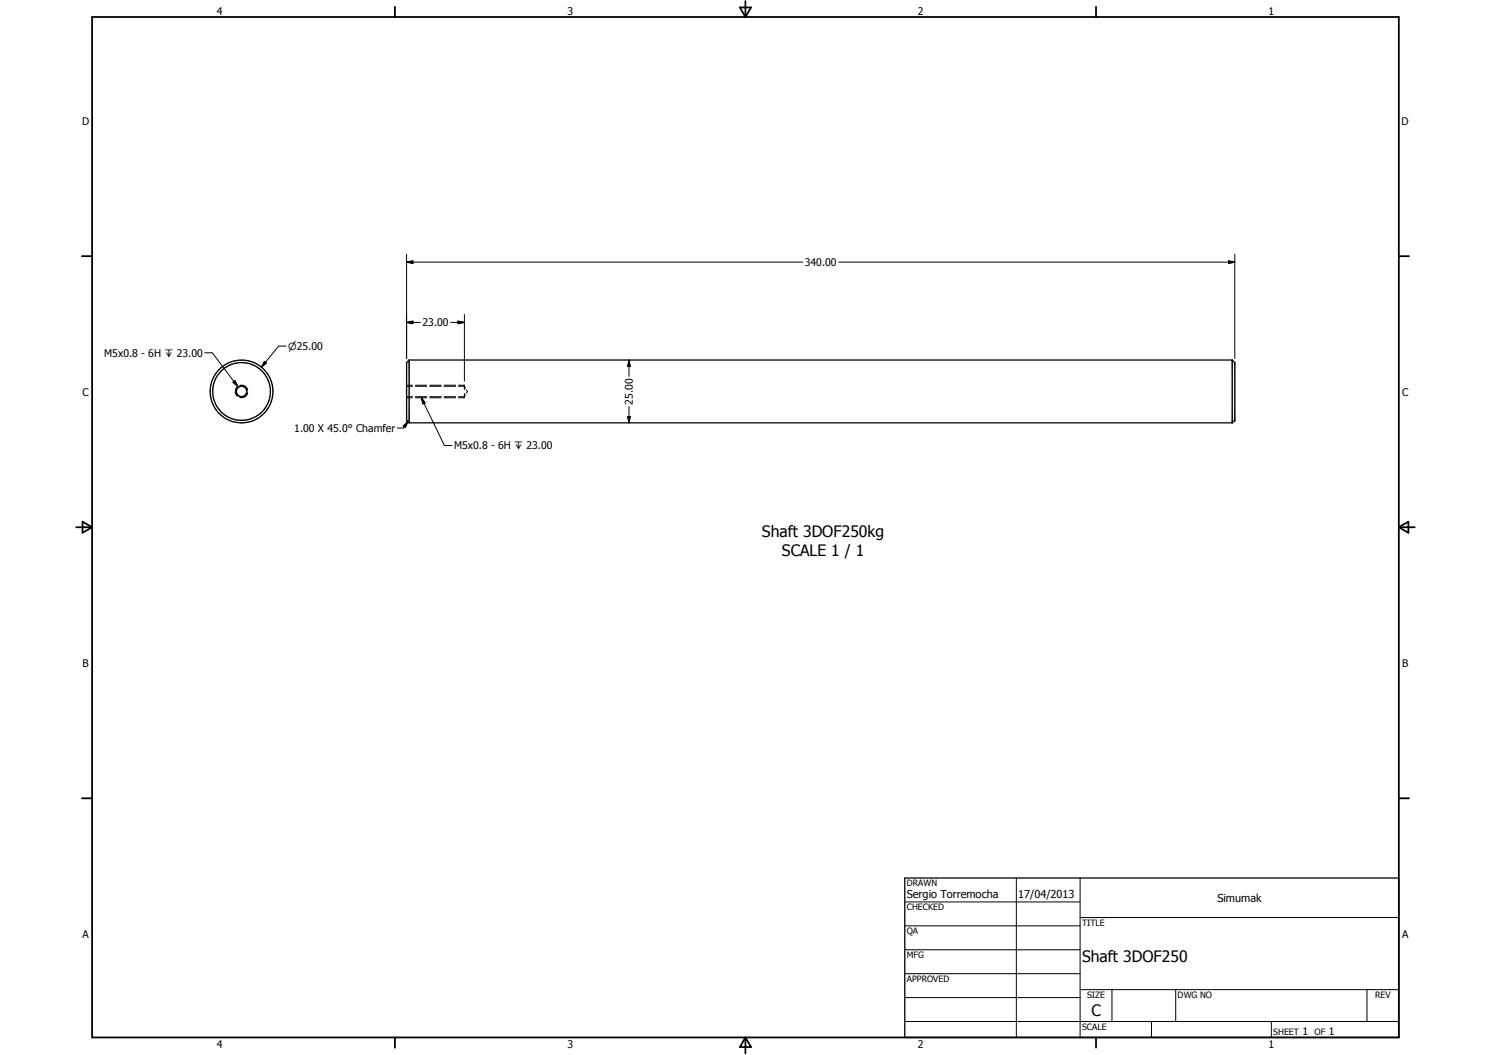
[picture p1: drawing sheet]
<svg xmlns="http://www.w3.org/2000/svg" width="594mm" height="420mm" viewBox="0 0 594 420" stroke-linecap="round" stroke-linejoin="round" font-family="sans-serif">
<g fill="none" stroke="#000" stroke-width=".51">
<path d="M163 143.4v25M163 143.4l-1 1v23l1 1M163 143.4h328M491 143.4v25M491 143.4l1 1v23l-1 1M163 168.4h328M360.5 349.7h196.9v63.5h-196.9z"/>
<circle cx="96.2" cy="155.9" r="12.5"/>
<circle cx="96.3" cy="155.9" r="11.5"/>
<circle cx="96.3" cy="155.9" r="2.06"/>
</g>
<g fill="#000">
<circle cx="185" cy="153.4" r=".18"/>
<circle cx="162" cy="167.4" r=".25"/>
<circle cx="492" cy="167.4" r=".25"/>
</g>
<g fill="none" stroke="#000" stroke-width=".4">
<path d="M162 104.4l2.5-.5v1zM162 104.4h157.9M162 101.2v41.6M334.2 104.4h157.8M489.5 103.9l2.5 .5-2.5 .5zM492 101.2v41.6M114 137.8h-3l-6.8 8.4M162 128.4l2.5-.5v1zM162 128.4h5.5M179.5 128.4h5.5M182.5 127.9l2.5 .5-2.5 .5zM185 125.2v26.6"/>
<path d="M81.6 140.5h3l10.1 13.4M92.8 152.2l.8-.6 1.1 2.3zM94.6 154.1a2.38 2.38 0 0 0 0 3.6M95.5 153.5a2.42 2.42 0 0 1 3.2 1.9M98.7 156.4a2.48 2.48 0 0 1-3.2 1.9M105.4 144l.7 .6-1.9 1.6zM162 158h2.3M162 153.8h2.3M162 158.4h2.3M162 153.4h2.3M165.5 158h4.5M165.5 153.8h4.5"/>
<path d="M165.5 158.4h4.5M165.5 153.4h4.5M167.9 158.4l1.5 2-.9 .5zM167.9 158.4l9.2 19h3M171.2 158h4.6M171.2 153.8h4.6M171.2 158.4h4.6M171.2 153.4h4.6M176.9 158h4.7M176.9 153.8h4.7M176.9 158.4h4.7M176.9 153.4h4.7"/>
<path d="M182.7 153.8h2.3l.4 .7M182.7 153.4h2.3v1.7M185 156.7v1.7h-2.3M185.4 157.3l-.4 .7h-2.3M185.8 155.2l.5 .7-.5 .7M250.6 143.4l.5 2.5h-1zM250.6 143.4v6.5M160.7 169.7l1.8-1.8-1 2.3zM162.5 167.9l-1.7 2.6h-2.5M250.1 165.9h1l-.5 2.5zM250.6 161.9v6.5M360.5 359.2h69.9"/>
<path d="M405 349.7v63.5M430.4 349.7v63.5M360.5 368.7h69.9M360.5 378.2h69.9M430.4 365.4h127M360.5 387.8h69.9M360.5 397.3h69.9M430.4 394.1h127M443.1 394.1v12.7M468.5 394.1v12.7M544.7 394.1v12.7M360.5 406.8h196.9"/>
<path d="M458.8 406.8v6.4M506.6 406.8v6.4"/>
</g>
<g fill="none" stroke="#000" stroke-width=".71">
<path d="M36.7 6.8h520.7v406.4h-520.7zM157.3 2.7v4.1M294.8 3h4.4l-2.2 3.8zM297 .4v6.4M436.7 2.7v4.1M32.6 102h4.1M557.4 102h4M30.3 210h6.4M32.9 207.8l3.8 2.2-3.8 2.2zM557.4 210h6.3M557.4 210l3.8-2.2v4.4zM32.6 317.9h4.1"/>
<path d="M557.4 317.9h4M157.3 413.2v4M297 413.2v6.3M297 413.2l2.2 3.8h-4.4zM436.7 413.2v4"/>
</g>
<path d="M162 104.4l2.5-.5v1zM489.5 103.9l2.5 .5-2.5 .5zM162 128.4l2.5-.5v1zM182.5 127.9l2.5 .5-2.5 .5zM92.8 152.2l.8-.6 1.1 2.3zM105.4 144l.7 .6-1.9 1.6zM250.6 143.4l.5 2.5h-1zM160.7 169.7l1.8-1.8-1 2.3zM167.9 158.4l1.5 2-.9 .5zM250.1 165.9h1l-.5 2.5z" fill="#000"/>
<g font-size="6.3">
<text x="303.6" y="214">Shaft 3DOF250kg</text>
<text x="311.5" y="221.5">SCALE 1 / 1</text>
<text x="431.1" y="383.2">Shaft 3DOF250</text>
<text x="434.8" y="404.7">C</text>
</g>
<g font-size="4.4">
<text x="361.3" y="357.5">Sergio Torremocha</text>
<text x="405.7" y="357.7">17/04/2013</text>
<text x="485" y="359.2">Simumak</text>
</g>
<g font-size="4.2">
<text x="86.4" y="5.8">4</text>
<text x="226.1" y="5.8">3</text>
<text x="365.7" y="5.8">2</text>
<text x="505.4" y="5.8">1</text>
<text x="32.8" y="49.6">D</text>
<text x="558.5" y="49.6">D</text>
<text x="320.7" y="106">340.00</text>
<text x="168.3" y="130">23.00</text>
<text x="41.5" y="142.1">M5x0.8 - 6H x 23.00</text>
<text x="32.9" y="157.6">C</text>
<text x="252.1" y="161.1" transform="rotate(-90 252.1 161.1)">25.00</text>
<text x="558.7" y="157.6">C</text>
<text x="117.3" y="172">1.00 X 45.0° Chamfer</text>
<text x="180.9" y="179">M5x0.8 - 6H x 23.00</text>
<text x="32.9" y="265.5">B</text>
<text x="558.7" y="265.5">B</text>
<text x="32.9" y="373.4">A</text>
<text x="558.6" y="373.4">A</text>
<text x="518.9" y="412.3">1</text>
<text x="529.4" y="412.3">1</text>
<text x="86.4" y="417.2">4</text>
<text x="226.1" y="417.2">3</text>
<text x="365.7" y="417.2">2</text>
<text x="505.4" y="417.2">1</text>
</g>
<text font-size="4" x="114.8" y="139.4">n25.00</text>
<g font-size="3.5">
<text x="361.3" y="353">DRAWN</text>
<text x="361.3" y="362.5">CHECKED</text>
<text x="431.1" y="368.7">TITLE</text>
<text x="361.3" y="372.1">QA</text>
<text x="361.3" y="381.6">MFG</text>
<text x="361.3" y="391.1">APPROVED</text>
<text x="433.1" y="397.5">SIZE</text>
<text x="469.2" y="397.5">DWG NO</text>
<text x="547.9" y="397.4">REV</text>
<text x="431.1" y="410.2">SCALE</text>
<text x="507.3" y="412.3">SHEET</text>
<text x="523.8" y="412.3">OF</text>
</g>
</svg>
